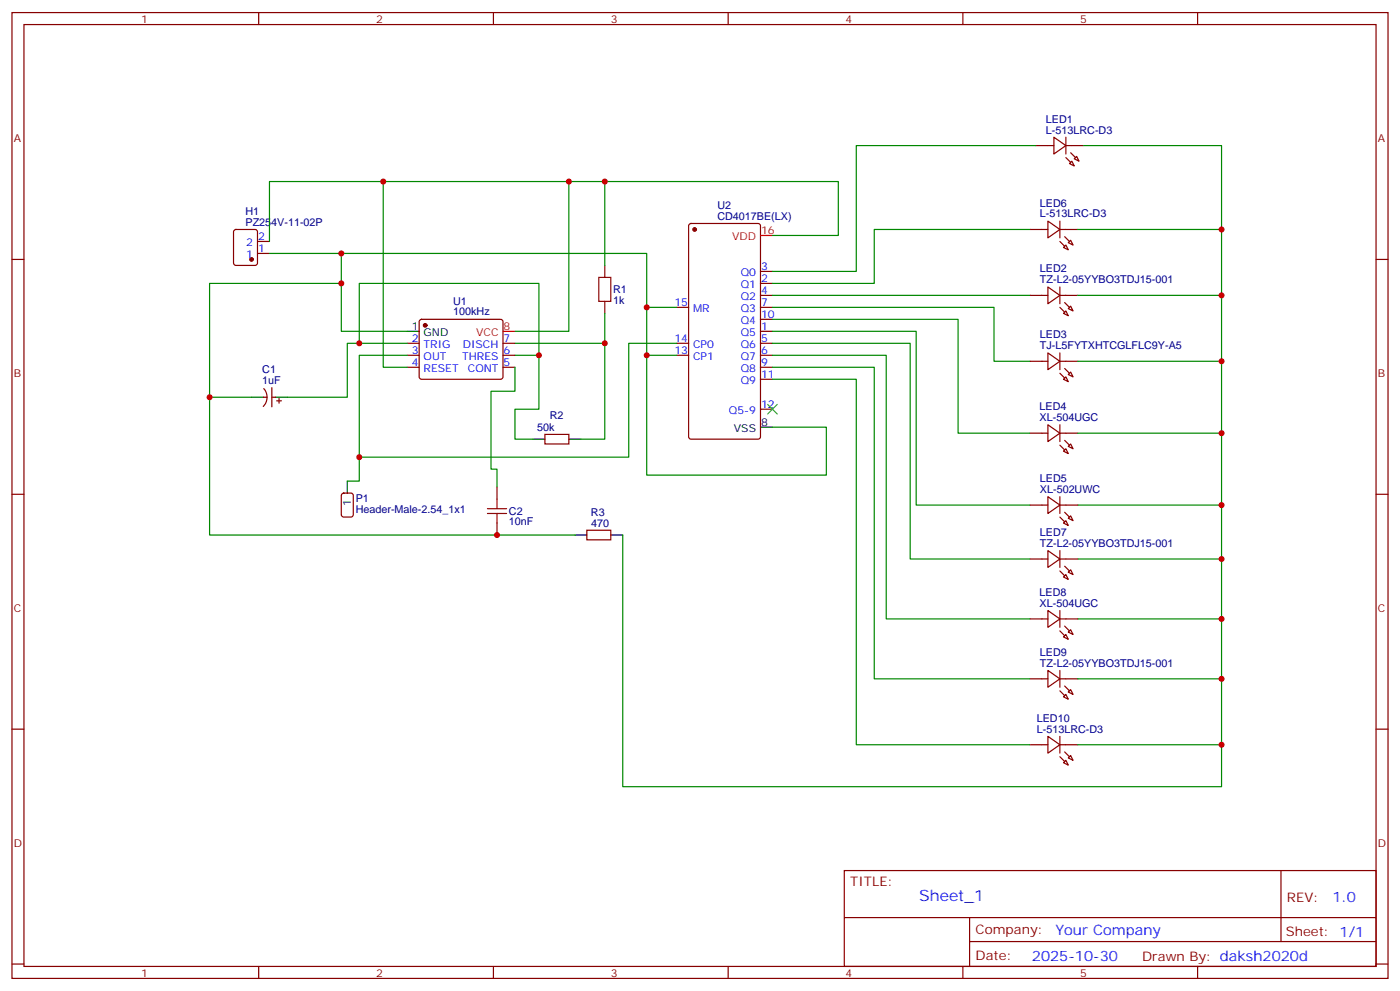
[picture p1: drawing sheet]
<svg xmlns="http://www.w3.org/2000/svg" width="412mm" height="292mm" viewBox="0 0 412 292" stroke-linecap="round" stroke-linejoin="round" font-family="sans-serif">
<g fill="none" stroke="#870000" stroke-width=".35">
<path d="M3.5 3.7h405.4v284.3h-405.4zM7.1 7.2h398.2v277.3h-398.2zM76.2 3.7v3.5M145.3 3.7v3.5M214.5 3.7v3.5M283.6 3.7v3.5M352.8 3.7v3.5M305.2 42.9h5.2M310.4 40.4l3.6 2.5-3.6 2.4zM314 42.9h5.3M314 40.4v4.9M315 48.2l.7-.8 .7 1.5z"/>
<path d="M317.1 46l.8 1.4-1.5-.7zM3.5 76.4h3.6M69 67.8l.5-.2h5.6l.7 .4v9.4l-.4 .7h-5.9l-.7-.4v-9.4zM75.8 74.6h3.6M75.8 71.1h3.6M178.2 78.1v3.6M203.1 66l.5-.2h19.7l.7 .4v62.4l-.4 .6-20 .1-.7-.5-.1-62.3zM224 79.9h3.5M303.4 67.6h5.3M308.7 65.1l3.5 2.5-3.5 2.4zM312.2 65.1v4.9M312.2 67.6h5.3"/>
<path d="M314 72.1l.7 1.5-1.4-.8zM314.7 71.4l.7-.7 .7 1.4zM405.3 76.4h3.6M123.7 94.2l.5-.2h23.3l.5 .2 .2 .5-.1 16.5-.6 .5-23.6-.1-.4-.7v-16.2zM178.2 88.7v3.6M199.3 90.5h3.5M224 90.5h3.5M224 97.5h3.5M224 94h3.5M224 87h3.5M224 83.4h3.5M303.4 87h5.3"/>
<path d="M308.7 84.5l3.5 2.5-3.5 2.4zM312.2 87h5.3M312.2 84.5v4.9M313.3 92.3l.7-.8 .7 1.5zM314.7 90.8l.7-.7 .7 1.4zM77.6 116.9h1.1M77.7 114.4a3.8 3.8 0 0 1-.2 5.3M80.1 114.1v5.7M80.1 116.9h1M81.5 118h1.4M82.2 117.3v1.4M119.9 101.1h3.6"/>
<path d="M119.9 104.6h3.6M119.9 108.1h3.6M148.2 101.1h3.5M148.2 104.6h3.5M148.2 108.1h3.5M199.3 101.1h3.5M199.3 104.6h3.5M224 101.1h3.5M224 104.6h3.5M224 108.1h3.5M224 111.7h3.5M303.4 106.4h5.3"/>
<path d="M308.7 103.9l3.5 2.5-3.5 2.4zM312.2 103.9v4.9M312.2 106.4h5.3M314 110.9l.7 1.5-1.4-.7zM314.7 110.2l.7-.7 .7 1.4zM160.5 127.9h7.1v2.8h-7.1zM224 120.5h3.5M303.4 127.5h5.3M308.7 125.1l3.5 2.4-3.5 2.5zM312.2 125.1v4.9M312.2 127.5h5.3M313.3 132.8l.7-.7 .7 1.4z"/>
<path d="M314.7 131.4l.7-.7 .7 1.4zM3.5 145.5h3.6M100.8 145.4l.4-.2h2.2l.6 .4 .1 5.9-.5 .7h-2.4l-.6-.4-.1-5.9zM146.4 143.4v3.5M146.4 154v3.5M172.9 156.1h7v2.8h-7zM303.4 148.7h5.3M308.7 146.2l3.5 2.5-3.5 2.5zM312.2 146.2v5M312.2 148.7h5.3M313.3 154l.7-.7 .7 1.4zM314.7 152.6l.7-.7 .7 1.4z"/>
<path d="M405.3 145.5h3.6M303.4 164.6h5.3M308.7 162.1l3.5 2.5-3.5 2.4zM308.7 179.7l3.5 2.5-3.5 2.5zM312.2 162.1v4.9M312.2 179.7v5M312.2 164.6h5.3M314 169.2l.7 1.4-1.4-.7zM314.7 168.5l.7-.8 .7 1.5zM303.4 182.2h5.3M303.4 199.8h5.3M308.7 197.4l3.5 2.4-3.5 2.5z"/>
<path d="M312.2 197.4v4.9M312.2 182.2h5.3M312.2 199.8h5.3M313.3 187.5l.7-.7 .7 1.4zM314.7 186.1l.7-.7 .7 1.4zM3.5 214.7h3.6M303.4 219.3h5.3M308.7 216.8l3.5 2.5-3.5 2.4zM312.2 216.8v4.9M312.2 219.3h5.3M313.3 205.1l.7-.7 .7 1.4zM314.7 203.7l.7-.7 .7 1.4z"/>
<path d="M405.3 214.7h3.6M314 223.8l.7 1.4-1.4-.7zM314.7 223.1l.7-.7 .7 1.4zM248.7 256.3h156.6v28.2h-156.6zM377.3 256.3v20.9M248.7 270.1h156.5M285.6 277.2h119.6M285.6 270.1v14.2M3.5 283.8h3.6M76.2 284.5v3.5M145.3 284.5v3.5M214.5 284.5v3.5"/>
<path d="M283.6 284.5v3.5M352.8 284.5v3.5M405.3 283.8h3.6"/>
</g>
<g fill="#870000" stroke="#870000" stroke-width=".35">
<path d="M315.4 45l1.4 1.4z"/>
<path d="M314 46.4l1.4 1.4z"/>
<path d="M313.6 89.1l1.4 1.4z"/>
<path d="M312.2 90.5l1.4 1.4z"/>
<path d="M313.6 108.5l1.4 1.4z"/>
<path d="M312.2 109.9l1.4 1.4z"/>
<path d="M313.6 129.6l1.4 1.5z"/>
<path d="M312.2 131.1l1.4 1.4z"/>
<path d="M313.6 150.8l1.4 1.4z"/>
<path d="M312.2 152.2l1.4 1.4z"/>
<path d="M313.6 69.7l1.4 1.4z"/>
<path d="M312.2 71.1l1.4 1.4z"/>
<path d="M313.6 166.7l1.4 1.4z"/>
<path d="M312.2 168.1l1.4 1.4z"/>
<path d="M313.6 184.3l1.4 1.4z"/>
<path d="M312.2 185.7l1.4 1.4z"/>
<path d="M313.6 202l1.4 1.4z"/>
<path d="M312.2 203.4l1.4 1.4z"/>
<path d="M313.6 221.4l1.4 1.4z"/>
<path d="M312.2 222.8l1.4 1.4z"/>
<circle cx="125.2" cy="95.8" r=".53"/>
<circle cx="204.6" cy="67.6" r=".53"/>
<circle cx="74.1" cy="76.4" r=".53"/>
</g>
<path d="M119.9 97.5h3.6M74.1 116.9h3.5M81.1 116.9h3.6M157 129.3h3.5M167.6 129.3h3.5M224 125.8h3.5M102.3 141.6v3.6M169.3 157.5h3.6M179.9 157.5h3.5" fill="none" stroke="#000" stroke-width=".35"/>
<path d="M224 69.3h3.5M148.2 97.5h3.5" fill="none" stroke="#f00" stroke-width=".35"/>
<path d="M176.4 81.7h3.5v7h-3.5zM143.6 151.2h5.6M143.6 149.8h5.6M146.4 146.9v2.9M146.4 151.2v2.8" fill="none" stroke="#a10000" stroke-width=".35"/>
<g fill="none" stroke="#008700" stroke-width=".35">
<path d="M112.9 53.4v54.7h7M167.6 53.4v44.1h-15.9M178.2 53.4v24.7M305.2 42.9h-53v37h-24.7M319.3 42.9h40.5v24.7M79.4 74.6h111.1v30h8.8M100.5 74.6v8.8h-38.8v33.5h12.4M227.5 69.3h19.4v-15.9h-167.5v17.7M303.4 67.6h-45.9v15.8h-30M317.5 67.6h42.3v164h-176.4v-74.1M100.5 83.4v14.1h19.4M178.2 92.3v37h-7.1"/>
<path d="M190.5 90.5h8.8M227.5 90.5h65.3v15.9h10.6M227.5 94h54.7v33.5h21.2M227.5 97.5h42.4v51.2h33.5M227.5 87h75.9M317.5 87h42.3M61.7 116.9v40.6h107.6M105.8 101.1v-17.7h52.9v21.2h-7M119.9 101.1h-17.6v15.8h-17.6M119.9 104.6h-14.1v37h-3.5M151.7 108.1v7.1h-7.1v22.9h1.8v5.3M151.7 101.1h26.5"/>
<path d="M158.7 104.6v15.9h-7v8.8h5.3M190.5 104.6v35.3h52.9v-14.1h-15.9M199.3 101.1h-14.1v33.5h-79.4M227.5 101.1h40.6v63.5h35.3M227.5 104.6h33.6v77.6h42.3M227.5 108.1h30v91.7h45.9M227.5 111.7h24.7v107.6h51.2M317.5 106.4h42.3M317.5 127.5h42.3M317.5 148.7h42.3M317.5 164.6h42.3M317.5 182.2h42.3"/>
<path d="M317.5 199.8h42.3M317.5 219.3h42.3"/>
</g>
<path d="M226.1 119.1l2.9 2.8M229 119.1l-2.9 2.8" fill="none" stroke="#3c3" stroke-width=".35"/>
<g fill="#c00">
<circle cx="105.8" cy="101.1" r=".88"/>
<circle cx="112.9" cy="53.4" r=".88"/>
<circle cx="190.5" cy="104.6" r=".88"/>
<circle cx="178.2" cy="101.1" r=".88"/>
<circle cx="167.6" cy="53.4" r=".88"/>
<circle cx="158.8" cy="104.6" r=".88"/>
<circle cx="61.7" cy="116.9" r=".88"/>
<circle cx="146.4" cy="157.5" r=".88"/>
<circle cx="359.8" cy="87" r=".88"/>
<circle cx="359.8" cy="106.4" r=".88"/>
<circle cx="359.8" cy="127.5" r=".88"/>
<circle cx="359.8" cy="148.7" r=".88"/>
<circle cx="359.8" cy="164.6" r=".88"/>
<circle cx="359.8" cy="182.2" r=".88"/>
<circle cx="359.8" cy="199.8" r=".88"/>
<circle cx="359.8" cy="219.3" r=".88"/>
<circle cx="359.8" cy="67.6" r=".88"/>
<circle cx="105.8" cy="134.6" r=".88"/>
<circle cx="190.5" cy="90.5" r=".88"/>
<circle cx="100.5" cy="74.6" r=".88"/>
<circle cx="100.5" cy="83.4" r=".88"/>
<circle cx="178.2" cy="53.4" r=".88"/>
</g>
<text font-size="4.6" fill="#00f" x="270.8" y="265.3">Sheet_1</text>
<g font-size="4.2" fill="#00f">
<text x="392.5" y="265.6">1.0</text>
<text x="310.9" y="275.1">Your Company</text>
<text x="304" y="282.9">2025-10-30</text>
</g>
<g font-size="3.9" fill="#800">
<text x="250.5" y="260.9">TITLE:</text>
<text x="379.1" y="265.6">REV:</text>
<text x="287.4" y="275.1">Company:</text>
<text x="378.7" y="275.7">Sheet: 1/1</text>
<text x="287.4" y="282.8">Date:</text>
<text x="336.4" y="282.8">Drawn By: daksh2020d</text>
</g>
<g font-size="3.2" fill="#800">
<text x="41.6" y="6.7">1</text>
<text x="110.8" y="6.7">2</text>
<text x="179.9" y="6.7">3</text>
<text x="249.1" y="6.7">4</text>
<text x="318.2" y="6.7">5</text>
<text x="4.1" y="41.8">A</text>
<text x="405.9" y="41.8">A</text>
<text x="4.1" y="110.9">B</text>
<text x="405.9" y="110.9">B</text>
<text x="4.1" y="180.1">C</text>
<text x="405.9" y="180.1">C</text>
<text x="4.1" y="249.2">D</text>
<text x="405.9" y="249.2">D</text>
<text x="41.6" y="287.5">1</text>
<text x="110.8" y="287.5">2</text>
<text x="179.9" y="287.5">3</text>
<text x="249.1" y="287.5">4</text>
<text x="318.2" y="287.5">5</text>
</g>
<g font-size="3.2" fill="#000080">
<text x="308.1" y="39.3">L-513LRC-D3</text>
<text x="308.1" y="36.1">LED1</text>
<text x="72.3" y="63.3">H1</text>
<text x="211.3" y="64.7">CD4017BE(LX)</text>
<text x="211.3" y="61.6">U2</text>
<text x="306.3" y="64">L-513LRC-D3</text>
<text x="306.3" y="60.8">LED6</text>
<text x="72.3" y="66.5">PZ254V-11-02P</text>
<text x="306.3" y="83.4">TZ-L2-05YYBO3TDJ15-001</text>
<text x="306.3" y="80.2">LED2</text>
<text x="133.5" y="89.7">U1</text>
<text x="180.6" y="89.6">1k</text>
<text x="180.6" y="86.3">R1</text>
<text x="133.5" y="92.7">100kHz</text>
<text x="306.3" y="99.6">LED3</text>
<text x="306.3" y="102.8">TJ-L5FYTXHTCGLFLC9Y-A5</text>
<text x="77.3" y="113.1">1uF</text>
<text x="77.3" y="109.8">C1</text>
<text x="161.9" y="123.4">R2</text>
<text x="306.2" y="124">XL-504UGC</text>
<text x="306.2" y="120.8">LED4</text>
<text x="158.3" y="126.9">50k</text>
<text x="306.3" y="141.9">LED5</text>
<text x="104.8" y="147.7">P1</text>
<text x="306.3" y="145.2">XL-502UWC</text>
<text x="104.8" y="150.9">Header-Male-2.54_1x1</text>
<text x="149.9" y="154.6">10nF</text>
<text x="149.9" y="151.6">C2</text>
<text x="174.1" y="152">R3</text>
<text x="174.1" y="155.1">470</text>
<text x="306.3" y="161">TZ-L2-05YYBO3TDJ15-001</text>
<text x="306.3" y="157.8">LED7</text>
<text x="306.2" y="178.7">XL-504UGC</text>
<text x="306.2" y="175.5">LED8</text>
<text x="306.3" y="196.3">TZ-L2-05YYBO3TDJ15-001</text>
<text x="306.3" y="193.1">LED9</text>
<text x="305.4" y="215.7">L-513LRC-D3</text>
<text x="305.4" y="212.5">LED10</text>
</g>
<g font-size="3.2" fill="#00f">
<text x="76" y="70.7">2</text>
<text x="72.5" y="76">1</text>
<text x="72.5" y="72.5">2</text>
<text x="76" y="74.3">1</text>
<text x="218.2" y="81.3">Q0</text>
<text x="224.2" y="83.1">2</text>
<text x="224.2" y="79.6">3</text>
<text x="218.2" y="88.4">Q2</text>
<text x="218.2" y="84.8">Q1</text>
<text x="224.2" y="86.6">4</text>
<text x="198.6" y="90.1">15</text>
<text x="204.2" y="91.9">MR</text>
<text x="218.2" y="95.4">Q4</text>
<text x="218.2" y="91.9">Q3</text>
<text x="224.2" y="93.7">10</text>
<text x="224.2" y="90.1">7</text>
<text x="121.3" y="100.7">2</text>
<text x="148.3" y="100.7">7</text>
<text x="198.6" y="100.7">14</text>
<text x="218.2" y="99">Q5</text>
<text x="224.2" y="100.7">5</text>
<text x="224.2" y="97.2">1</text>
<text x="121.3" y="104.2">3</text>
<text x="121.3" y="107.8">4</text>
<text x="124.8" y="102.5">TRIG</text>
<text x="124.8" y="106">OUT</text>
<text x="136.1" y="106">THRES</text>
<text x="136.3" y="102.5">DISCH</text>
<text x="148.3" y="107.8">5</text>
<text x="148.3" y="104.2">6</text>
<text x="198.6" y="104.2">13</text>
<text x="204.2" y="102.5">CP0</text>
<text x="204.2" y="106">CP1</text>
<text x="218.2" y="106">Q7</text>
<text x="218.2" y="102.5">Q6</text>
<text x="224.2" y="107.8">9</text>
<text x="224.2" y="104.2">6</text>
<text x="124.8" y="109.5">RESET</text>
<text x="137.8" y="109.5">CONT</text>
<text x="218.2" y="113.1">Q9</text>
<text x="218.2" y="109.5">Q8</text>
<text x="224.2" y="111.3">11</text>
<text x="214.7" y="121.9">Q5-9</text>
<text x="224.2" y="120.1">12</text>
</g>
<g font-size="3.2" fill="#f00">
<text x="215.6" y="70.7">VDD</text>
<text x="224.2" y="69">16</text>
<text x="140.3" y="99">VCC</text>
<text x="148.3" y="97.2">8</text>
</g>
<g font-size="3.2">
<text x="121.3" y="97.2">1</text>
<text x="124.8" y="99">GND</text>
<text x="224.2" y="125.4">8</text>
<text x="216.2" y="127.2">VSS</text>
<text x="103.4" y="148.9" transform="rotate(-90 103.4 148.9)">1</text>
</g>
</svg>
